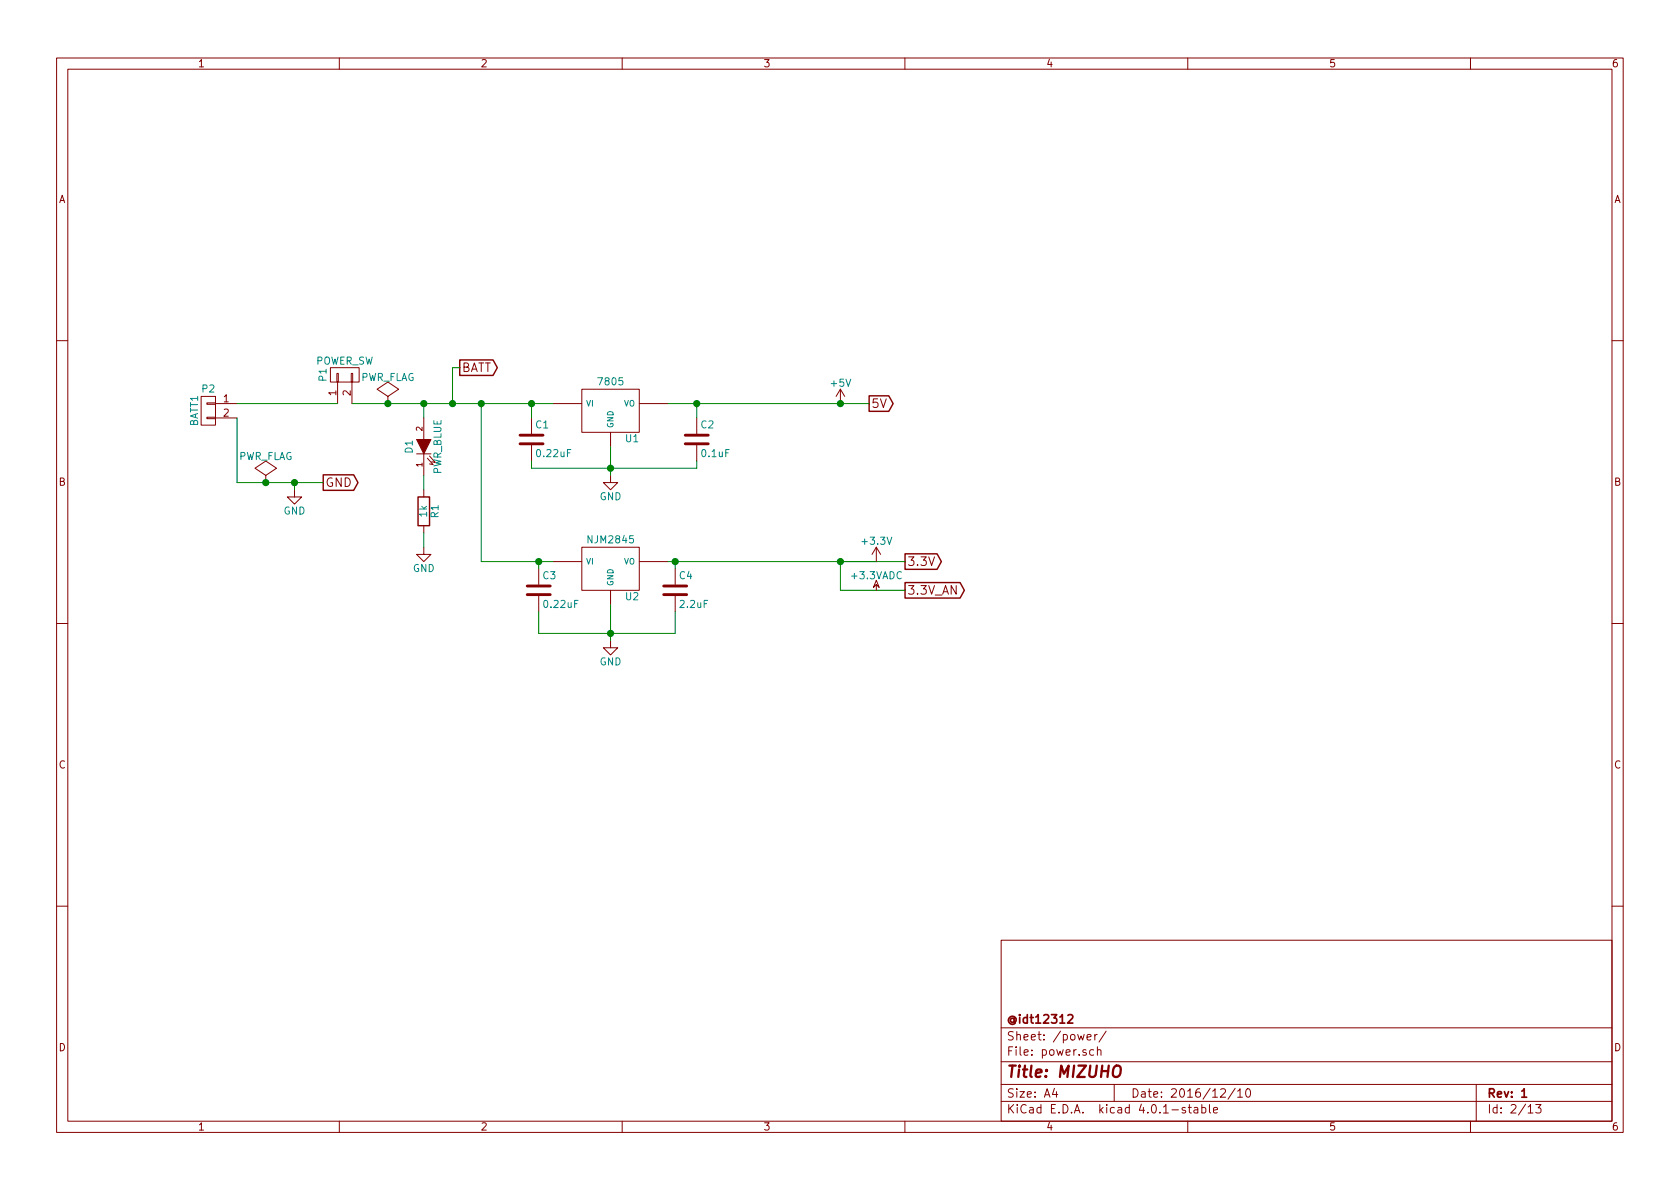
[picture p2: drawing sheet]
EESchema Schematic File Version 2
LIBS:74xgxx
LIBS:74xx
LIBS:ac-dc
LIBS:actel
LIBS:adc-dac
LIBS:Altera
LIBS:analog_devices
LIBS:analog_switches
LIBS:atmel
LIBS:audio
LIBS:brooktre
LIBS:cmos_ieee
LIBS:cmos4000
LIBS:conn
LIBS:contrib
LIBS:cypress
LIBS:dc-dc
LIBS:device
LIBS:digital-audio
LIBS:diode
LIBS:display
LIBS:dsp
LIBS:elec-unifil
LIBS:ESD_Protection
LIBS:ftdi
LIBS:gennum
LIBS:graphic
LIBS:hc11
LIBS:intel
LIBS:interface
LIBS:ir
LIBS:Lattice
LIBS:linear
LIBS:logo
LIBS:maxim
LIBS:memory
LIBS:microchip_dspic33dsc
LIBS:microchip_pic10mcu
LIBS:microchip_pic12mcu
LIBS:microchip_pic16mcu
LIBS:microchip_pic18mcu
LIBS:microchip_pic32mcu
LIBS:microchip
LIBS:microcontrollers
LIBS:motor_drivers
LIBS:motorola
LIBS:msp430
LIBS:nordicsemi
LIBS:nxp_armmcu
LIBS:onsemi
LIBS:opto
LIBS:Oscillators
LIBS:philips
LIBS:Power_Management
LIBS:power
LIBS:powerint
LIBS:pspice
LIBS:references
LIBS:regul
LIBS:relays
LIBS:rfcom
LIBS:sensors
LIBS:silabs
LIBS:siliconi
LIBS:stm8
LIBS:stm32
LIBS:supertex
LIBS:switches
LIBS:texas
LIBS:transf
LIBS:transistors
LIBS:ttl_ieee
LIBS:valves
LIBS:video
LIBS:Xicor
LIBS:xilinx
LIBS:Zilog
LIBS:destroyerV3
LIBS:MCU_ST_STM32
LIBS:destroyerV3-cache
EELAYER 25 0
EELAYER END
$Descr A4 11693 8268
encoding utf-8
Sheet 2 13
Title "MIZUHO"
Date "2016/12/10"
Rev "1"
Comp "@idt12312"
Comment1 ""
Comment2 ""
Comment3 ""
Comment4 ""
$EndDescr
$Comp
L CONN_01X02 P2
U 1 1
P 1450 2850
F 0 "P2" H 1450 3000 50  0000 C CNN
F 1 "BATT1" V 1550 2850 50  0000 C CNN
F 2 "Connectors_JST:JST_PH_B2B-PH-K_02x2.00mm_Straight" H 1450 2850 50  0001 C CNN
F 3 "" H 1450 2850 50  0000 C CNN
	1    1450 2850
	-1   0    0    -1  
$EndComp
$Comp
L GND #PWR01
U 1 1
P 2050 3400
F 0 "#PWR01" H 2050 3150 50  0001 C CNN
F 1 "GND" H 2050 3250 50  0000 C CNN
F 2 "" H 2050 3400 50  0000 C CNN
F 3 "" H 2050 3400 50  0000 C CNN
	1    2050 3400
	1    0    0    -1  
$EndComp
Text GLabel 2250 3350 2    60   Output ~ 0
GND
$Comp
L CONN_01X02 P1
U 1 1
P 2400 2600
F 0 "P1" H 2400 2750 50  0000 C CNN
F 1 "POWER_SW" V 2500 2600 50  0000 C CNN
F 2 "Pin_Headers:Pin_Header_Straight_1x02" H 2400 2600 50  0001 C CNN
F 3 "" H 2400 2600 50  0000 C CNN
	1    2400 2600
	0    -1   -1   0   
$EndComp
$Comp
L PWR_FLAG #FLG02
U 1 1
P 2700 2800
F 0 "#FLG02" H 2700 2895 50  0001 C CNN
F 1 "PWR_FLAG" H 2700 2980 50  0000 C CNN
F 2 "" H 2700 2800 50  0000 C CNN
F 3 "" H 2700 2800 50  0000 C CNN
	1    2700 2800
	1    0    0    -1  
$EndComp
$Comp
L PWR_FLAG #FLG03
U 1 1
P 1850 3350
F 0 "#FLG03" H 1850 3445 50  0001 C CNN
F 1 "PWR_FLAG" H 1850 3530 50  0000 C CNN
F 2 "" H 1850 3350 50  0000 C CNN
F 3 "" H 1850 3350 50  0000 C CNN
	1    1850 3350
	1    0    0    -1  
$EndComp
$Comp
L R R1
U 1 1
P 2950 3550
F 0 "R1" V 3030 3550 50  0000 C CNN
F 1 "1k" V 2950 3550 50  0000 C CNN
F 2 "Resistors_SMD:R_0603" V 2880 3550 50  0001 C CNN
F 3 "" H 2950 3550 50  0000 C CNN
	1    2950 3550
	1    0    0    -1  
$EndComp
$Comp
L LED D1
U 1 1
P 2950 3100
F 0 "D1" H 2950 3200 50  0000 C CNN
F 1 "PWR_BLUE" H 2950 3000 50  0000 C CNN
F 2 "LEDs:LED_0805" H 2950 3100 50  0001 C CNN
F 3 "" H 2950 3100 50  0000 C CNN
	1    2950 3100
	0    -1   -1   0   
$EndComp
$Comp
L GND #PWR04
U 1 1
P 2950 3800
F 0 "#PWR04" H 2950 3550 50  0001 C CNN
F 1 "GND" H 2950 3650 50  0000 C CNN
F 2 "" H 2950 3800 50  0000 C CNN
F 3 "" H 2950 3800 50  0000 C CNN
	1    2950 3800
	1    0    0    -1  
$EndComp
$Comp
L 7805 U1
U 1 1
P 4250 2850
F 0 "U1" H 4400 2654 50  0000 C CNN
F 1 "7805" H 4250 3050 50  0000 C CNN
F 2 "" H 4250 2850 50  0000 C CNN
F 3 "" H 4250 2850 50  0000 C CNN
	1    4250 2850
	1    0    0    -1  
$EndComp
$Comp
L GND #PWR05
U 1 1
P 4250 3300
F 0 "#PWR05" H 4250 3050 50  0001 C CNN
F 1 "GND" H 4250 3150 50  0000 C CNN
F 2 "" H 4250 3300 50  0000 C CNN
F 3 "" H 4250 3300 50  0000 C CNN
	1    4250 3300
	1    0    0    -1  
$EndComp
$Comp
L +5V #PWR06
U 1 1
P 5850 2800
F 0 "#PWR06" H 5850 2650 50  0001 C CNN
F 1 "+5V" H 5850 2940 50  0000 C CNN
F 2 "" H 5850 2800 50  0000 C CNN
F 3 "" H 5850 2800 50  0000 C CNN
	1    5850 2800
	1    0    0    -1  
$EndComp
$Comp
L C C1
U 1 1
P 3700 3050
F 0 "C1" H 3725 3150 50  0000 L CNN
F 1 "0.22uF" H 3725 2950 50  0000 L CNN
F 2 "" H 3738 2900 50  0000 C CNN
F 3 "" H 3700 3050 50  0000 C CNN
	1    3700 3050
	1    0    0    -1  
$EndComp
$Comp
L C C2
U 1 1
P 4850 3050
F 0 "C2" H 4875 3150 50  0000 L CNN
F 1 "0.1uF" H 4875 2950 50  0000 L CNN
F 2 "" H 4888 2900 50  0000 C CNN
F 3 "" H 4850 3050 50  0000 C CNN
	1    4850 3050
	1    0    0    -1  
$EndComp
$Comp
L NJM2845 U2
U 1 1
P 4250 3950
F 0 "U2" H 4400 3754 50  0000 C CNN
F 1 "NJM2845" H 4250 4150 50  0000 C CNN
F 2 "" H 4250 3950 50  0000 C CNN
F 3 "" H 4250 3950 50  0000 C CNN
	1    4250 3950
	1    0    0    -1  
$EndComp
$Comp
L C C3
U 1 1
P 3750 4100
F 0 "C3" H 3775 4200 50  0000 L CNN
F 1 "0.22uF" H 3775 4000 50  0000 L CNN
F 2 "" H 3788 3950 50  0000 C CNN
F 3 "" H 3750 4100 50  0000 C CNN
	1    3750 4100
	1    0    0    -1  
$EndComp
$Comp
L C C4
U 1 1
P 4700 4100
F 0 "C4" H 4725 4200 50  0000 L CNN
F 1 "2.2uF" H 4725 4000 50  0000 L CNN
F 2 "" H 4738 3950 50  0000 C CNN
F 3 "" H 4700 4100 50  0000 C CNN
	1    4700 4100
	1    0    0    -1  
$EndComp
$Comp
L GND #PWR07
U 1 1
P 4250 4450
F 0 "#PWR07" H 4250 4200 50  0001 C CNN
F 1 "GND" H 4250 4300 50  0000 C CNN
F 2 "" H 4250 4450 50  0000 C CNN
F 3 "" H 4250 4450 50  0000 C CNN
	1    4250 4450
	1    0    0    -1  
$EndComp
Text GLabel 6050 2800 2    60   Output ~ 0
5V
Text GLabel 6300 3900 2    60   Output ~ 0
3.3V
Text GLabel 6300 4100 2    60   Output ~ 0
3.3V_AN
Text GLabel 3200 2550 2    60   Output ~ 0
BATT
Wire Wire Line
	2450 2800 3850 2800
Wire Wire Line
	1650 2900 1650 3350
Wire Wire Line
	1650 3350 2250 3350
Wire Wire Line
	2350 2800 1650 2800
Connection ~ 2700 2800
Wire Wire Line
	2950 3800 2950 3700
Wire Wire Line
	2950 3400 2950 3300
Connection ~ 2950 2800
Wire Wire Line
	1850 3350 1850 3350
Connection ~ 1850 3350
Wire Wire Line
	2050 3400 2050 3350
Connection ~ 2050 3350
Wire Wire Line
	4250 3100 4250 3300
Wire Wire Line
	3700 2800 3700 2900
Connection ~ 3700 2800
Wire Wire Line
	4850 2800 4850 2900
Connection ~ 4850 2800
Wire Wire Line
	3700 3200 3700 3250
Wire Wire Line
	3700 3250 4850 3250
Wire Wire Line
	4850 3250 4850 3200
Connection ~ 4250 3250
Wire Wire Line
	3350 2800 3350 3900
Wire Wire Line
	3350 3900 3850 3900
Connection ~ 3350 2800
Wire Wire Line
	4650 3900 6300 3900
Wire Wire Line
	4700 3900 4700 3950
Connection ~ 4700 3900
Wire Wire Line
	4700 4400 4700 4250
Wire Wire Line
	3750 4400 4700 4400
Wire Wire Line
	3750 4400 3750 4250
Wire Wire Line
	3750 3950 3750 3900
Connection ~ 3750 3900
Wire Wire Line
	4250 4200 4250 4450
Connection ~ 4250 4400
Connection ~ 5850 2800
Connection ~ 5850 3900
Wire Wire Line
	6100 3900 5850 3900
Wire Wire Line
	5850 3900 5850 4100
Wire Wire Line
	5850 4100 6300 4100
Wire Wire Line
	2950 2800 2950 2900
Wire Wire Line
	3200 2550 3150 2550
Wire Wire Line
	3150 2550 3150 2800
Connection ~ 3150 2800
Wire Wire Line
	4650 2800 6050 2800
$Comp
L +3.3V #PWR08
U 1 1
P 6100 3900
F 0 "#PWR08" H 6100 3750 50  0001 C CNN
F 1 "+3.3V" H 6100 4040 50  0000 C CNN
F 2 "" H 6100 3900 50  0000 C CNN
F 3 "" H 6100 3900 50  0000 C CNN
	1    6100 3900
	1    0    0    -1  
$EndComp
$Comp
L +3.3VADC #PWR09
U 1 1
P 6100 4100
F 0 "#PWR09" H 6100 3950 50  0001 C CNN
F 1 "+3.3VADC" H 6100 4200 50  0000 C CNN
F 2 "" H 6100 4100 50  0000 C CNN
F 3 "" H 6100 4100 50  0000 C CNN
	1    6100 4100
	1    0    0    -1  
$EndComp
$EndSCHEMATC
